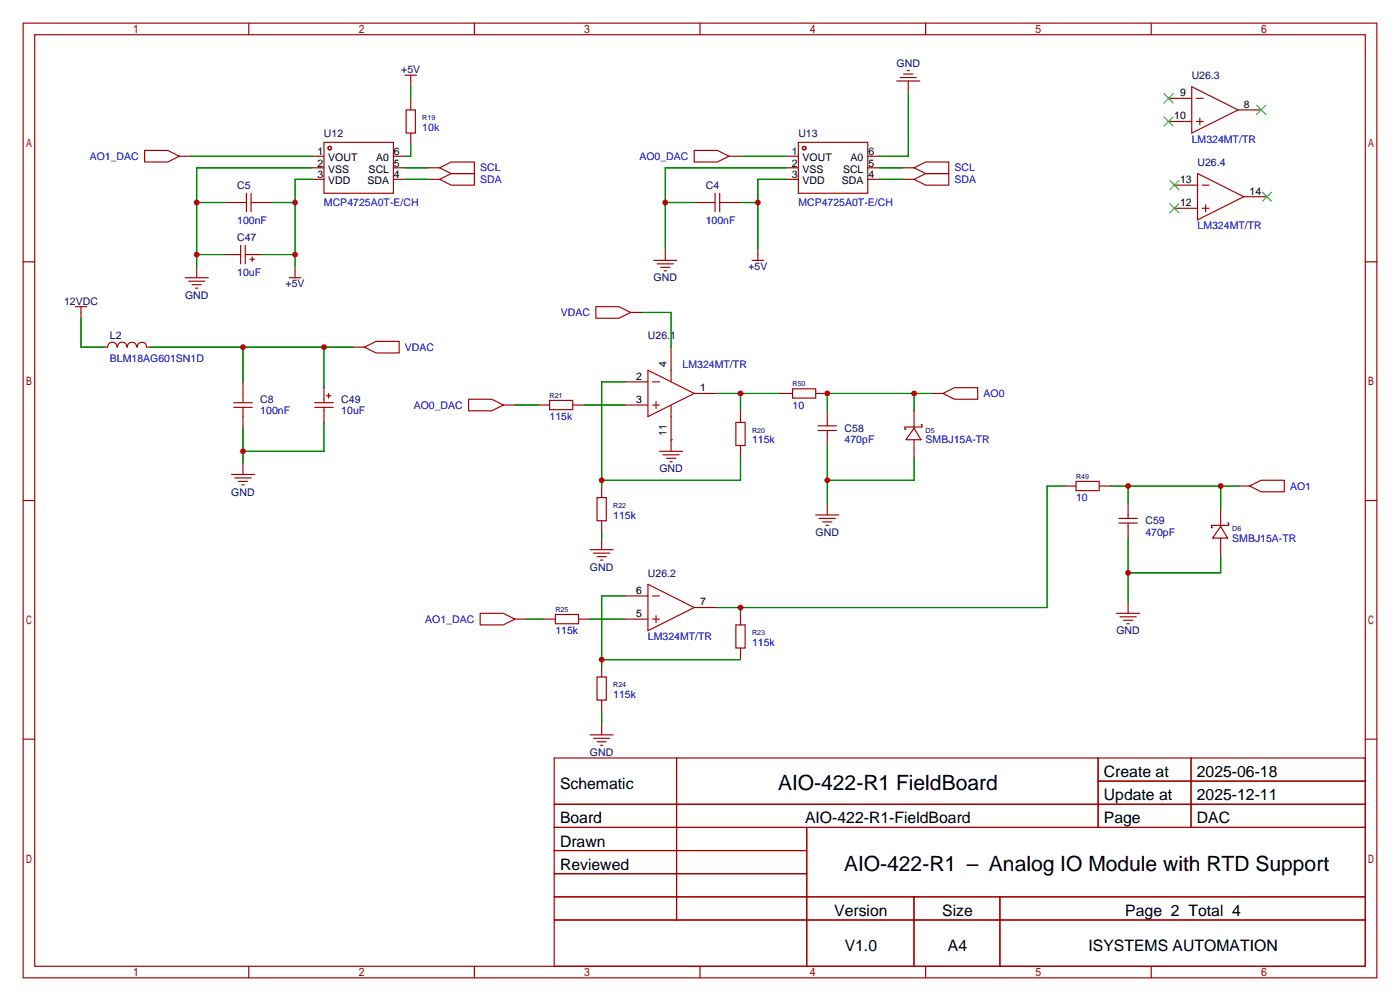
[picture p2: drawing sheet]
<svg xmlns="http://www.w3.org/2000/svg" width="307mm" height="220mm" viewBox="0 0 307 220" stroke-linecap="round" stroke-linejoin="round" font-family="sans-serif">
<g fill="none" stroke="#a10000" stroke-width=".25">
<path d="M5.1 5.1h297.2v209.5h-297.2zM7.6 7.6h292.1v204.5h-292.1zM54.6 5.1v2.5M88.9 16.5h2.5M90.2 16.5v2.5M104.1 5.1v2.5M153.7 5.1v2.5M196.8 17.8h5.1M197.6 17h3.6M198.4 16.3h2M199.1 15.5h.5M199.4 17.8v2.5"/>
<path d="M203.2 5.1v2.5M252.7 5.1v2.5M261.6 19l10.2 5.1-10.2 5.1zM31.7 33h5.1l2.6 1.3-2.6 1.3h-5.1zM39.4 34.3h2.5M68.6 34.3h2.5M68.6 36.8h2.5M68.6 39.4h2.5M71.1 31.2h15.3v11.2h-15.3zM86.4 34.3h2.5M86.4 36.8h2.5M86.4 39.4h2.5"/>
<path d="M89.2 24.1h2v5.1h-2zM90.2 21.6v2.5M90.2 29.2v2.6M94 36.8h2.5M94 39.4h2.5M96.5 39.4l2.6-1.3h5v2.5h-5zM96.5 36.8l2.6-1.2h5v2.5h-5zM152.4 33h5.1l2.5 1.3-2.5 1.3h-5.1zM160 34.3h2.6M172.7 34.3h2.6M172.7 36.8h2.6M172.7 39.4h2.6"/>
<path d="M175.3 31.2h15.2v11.2h-15.2zM190.5 34.3h2.5M190.5 36.8h2.5M190.5 39.4h2.5M198.1 36.8h2.6M198.1 39.4h2.6M200.7 39.4l2.5-1.3h5.1v2.5h-5.1zM200.7 36.8l2.5-1.2h5.1v2.5h-5.1zM256.5 26.7h5.1M256.5 21.6h5.1M262.6 26.7h1.6M262.6 21.6h1.6"/>
<path d="M262.9 38.1l10.1 5.1-10.1 5.1zM263.4 25.9v1.5M271.8 24.1h5.1M5.1 57.5h2.5M43.2 58.4v2.6M49.5 44.4h4.6M49.5 55.9h3.3M52.8 53.8v4.1M53.8 53.8v4.1M53.8 55.9h3.3M54.1 42.4v4.1M54.9 56.9h1"/>
<path d="M55.1 44.4h4.6M55.1 42.4v4.1M55.4 56.4v1M64.8 58.4v2.6M143.5 57.1h5.1M144.3 57.9h3.5M145 58.7h2.1M145.8 59.4h.5M146 54.6v2.5M152.4 44.4h4.6M157 42.4v4.1M158 42.4v4.1"/>
<path d="M158 44.4h4.6M165.1 57.1h2.5M166.4 54.6v2.5M257.8 45.7h5.1M257.8 40.6h5.1M263.9 45.7h1.5M263.9 40.6h1.5M264.7 45v1.5M273 43.2h5.1M299.7 57.5h2.6M16.5 67.3h2.5M17.8 67.3v2.5"/>
<path d="M22.9 76.2h.7M23.7 76.2a1.01 1.01 0 0 1 1-1.1 1.01 1.01 0 0 1 1 1.1M25.8 76.2a1.01 1.01 0 0 1 1-1.1 1.01 1.01 0 0 1 1 1.1M28 76.2a1.01 1.01 0 0 1 1-1.1 1.01 1.01 0 0 1 1 1.1M30.2 76.2a1.01 1.01 0 0 1 1-1.1 1.01 1.01 0 0 1 1 1.1M32.3 76.2h.7M40.6 61h5.1M41.4 61.7h3.6M42.2 62.5h2M42.9 63.2h.5M63.5 61h2.5M77.5 76.2h2.5"/>
<path d="M80 76.2l2.5-1.3h5.1v2.6h-5.1zM130.8 67.3h5.1l2.5 1.3-2.5 1.2h-5.1zM138.4 68.6h2.6M147.3 76.2v7.6M51.3 88.4h4.1M51.3 89.4h4.1M53.3 83.8v4.6M53.3 89.4v4.6M69.1 88.4h4.1M69.1 89.4h4.1M71.1 85.1v3.3M71.1 89.4v3.3"/>
<path d="M71.6 86.9h1M72.1 86.4v1M102.9 87.6h5l2.6 1.3-2.6 1.3h-5zM110.5 88.9h2.5M118.1 88.9h2.5M120.6 87.9h5.1v2h-5.1zM125.7 88.9h2.6M137.2 83.8h5M137.2 88.9h5M142.2 81.3l10.2 5.1-10.2 5zM143.3 83.8h1.5M143.3 88.9h1.5"/>
<path d="M144 88.1v1.6M144.8 99.1h5.1M145.5 99.8h3.6M147.3 88.9v10.2M152.4 86.4h5.1M161.5 92.7h2.1v5.1h-2.1zM162.6 90.2v2.5M162.6 97.8v2.5M171.4 86.4h2.6M174 85.3h5.1v2.1h-5.1zM179.1 86.4h2.5M179.6 93.5h4"/>
<path d="M179.6 94.5h4M181.6 90.2v3.3M181.6 94.5v3.3M200.7 94l1.5 2.5h-3.3zM200.7 90.2v3.8M200.7 96.5v3.8M202.2 93.2h.2v.5h-3.8v.5h.3M204.5 86.4h2.5M207 86.4l2.5-1.3h5.1v2.5h-5.1zM5.1 109.9h2.5M50.8 104.1h5.1M51.6 104.9h3.5"/>
<path d="M52.3 105.7h2.1M53.1 106.4h.5M53.3 101.6v2.5M131.1 109.2h2v5.1h-2zM132.1 106.7v2.5M132.1 114.3v2.5M132.1 118.1v2.5M146.3 100.6h2M147.1 101.3h.5M179.1 113h5M179.8 113.8h3.6M180.6 114.6h2"/>
<path d="M181.4 115.3h.5M181.6 110.5v2.5M233.7 106.7h2.5M236.2 105.7h5.1v2h-5.1zM241.3 106.7h2.5M245.6 113.8h4.1M245.6 114.8h4.1M247.6 110.5v3.3M247.6 114.8v3.3M268 115.6l1.5 2.5h-3.3zM268 111.8v3.8M268 118.1v3.8"/>
<path d="M269.5 114.8h.2v.5h-3.8v.5h.3M271.8 106.7h2.5M274.3 106.7l2.6-1.3h5v2.5h-5zM299.7 109.9h2.6M105.4 134.6h5.1l2.5 1.3-2.5 1.3h-5.1zM113 135.9h2.6M119.4 135.9h2.5M121.9 134.9h5.1v2h-5.1zM127 135.9h2.5M129.5 120.6h5.1M130.3 121.4h3.6M131.1 122.2h2"/>
<path d="M131.8 122.9h.5M137.2 135.9h5M137.2 130.8h5M142.2 128.2l10.2 5.1-10.2 5.1zM143.3 135.9h1.5M143.3 130.8h1.5M144 135.1v1.6M152.4 133.3h5.1M161.5 137.2h2.1v5h-2.1zM162.6 134.6v2.6M245.1 134.6h5.1M245.9 135.4h3.5"/>
<path d="M246.6 136.1h2.1M247.4 136.9h.5M247.6 132.1v2.5M131.1 148.6h2v5.1h-2zM132.1 146v2.6M132.1 153.7v2.5M132.1 158.7v2.6M162.6 142.2v2.6M5.1 162.2h2.5M121.7 166.4h178v45.7h-178zM121.7 176.5h178M129.5 161.3h5.1"/>
<path d="M130.3 162.1h3.6M131.1 162.8h2M131.8 163.6h.5M148.5 166.4v35.5M241.1 166.4v15.2M241.1 171.4h58.6M261.5 166.4v15.2M299.7 162.2h2.6M121.7 181.6h178M121.7 186.7h55.4M121.7 196.8h178M121.7 191.8h55.4"/>
<path d="M177.1 181.6v30.5M200.6 196.8v15.3M219.5 196.8v15.3M54.6 212.1v2.5M104.1 212.1v2.5M121.7 201.9h178M153.7 212.1v2.5M203.2 212.1v2.5M252.7 212.1v2.5"/>
<circle cx="72.4" cy="32.5" r=".38"/>
<circle cx="176.5" cy="32.5" r=".38"/>
</g>
<g fill="none" stroke="#008700" stroke-width=".25">
<path d="M90.2 19v2.6M41.9 34.3h26.7M68.6 39.4h-3.8v19M68.6 36.8h-25.4v21.6M88.9 39.4h5.1M88.9 36.8h5.1M90.2 31.8v2.5h-1.3M162.6 34.3h10.1M172.7 39.4h-6.3v15.2M172.7 36.8h-26.7v17.8M193 39.4h5.1M193 36.8h5.1"/>
<path d="M199.4 20.3v14h-6.4M43.2 44.4h6.3M43.2 55.9h6.3M57.1 55.9h7.7M59.7 44.4h5.1M146 44.4h6.4M162.6 44.4h3.8M17.8 69.8v6.4h5.1M33 76.2h44.5M53.3 76.2v7.6M71.1 76.2v8.9M141 68.6h6.3v7.6"/>
<path d="M53.3 94v7.6M71.1 92.7v6.4h-17.8M113 88.9h5.1M128.3 88.9h8.9M137.2 83.8h-5.1v22.9M147.3 96.5h.1M157.5 86.4h13.9M162.6 86.4v3.8M181.6 97.8v12.7M200.7 86.4v3.8M204.5 86.4h-22.9v3.8M132.1 116.8v1.3"/>
<path d="M162.6 100.3v5.1h-30.5M200.7 100.3v5.1h-19.1M233.7 106.7h-3.8v26.6h-72.4M243.8 106.7h28M247.6 106.7v3.8M247.6 118.1v14M268 106.7v5.1M115.6 135.9h3.8M129.5 135.9h7.7M137.2 130.8h-5.1v15.2M162.6 133.3v1.3M268 121.9v3.8h-20.4"/>
<path d="M132.1 156.2v2.5M132.1 144.8h30.5"/>
</g>
<path d="M255.5 25.7l2.1 2M255.5 20.6l2.1 2M256.8 39.6l2 2.1M257.6 25.7l-2.1 2M257.6 20.6l-2.1 2M258.8 39.6l-2 2.1M275.8 23.1l2.1 2M277.9 23.1l-2.1 2M256.8 44.7l2 2M258.8 44.7l-2 2M277.1 42.2l2 2M279.1 42.2l-2 2" fill="none" stroke="#3c3" stroke-width=".25"/>
<g fill="#c00">
<circle cx="166.4" cy="44.4" r=".63"/>
<circle cx="64.8" cy="44.4" r=".63"/>
<circle cx="64.8" cy="55.9" r=".63"/>
<circle cx="43.2" cy="44.4" r=".63"/>
<circle cx="43.2" cy="55.9" r=".63"/>
<circle cx="146.1" cy="44.4" r=".63"/>
<circle cx="53.3" cy="76.2" r=".63"/>
<circle cx="71.1" cy="76.2" r=".63"/>
<circle cx="53.3" cy="99.1" r=".63"/>
<circle cx="132.1" cy="105.4" r=".63"/>
<circle cx="132.1" cy="144.8" r=".63"/>
<circle cx="247.7" cy="106.7" r=".63"/>
<circle cx="268" cy="106.7" r=".63"/>
<circle cx="162.6" cy="133.3" r=".63"/>
<circle cx="162.6" cy="86.4" r=".63"/>
<circle cx="181.6" cy="86.4" r=".63"/>
<circle cx="200.7" cy="86.4" r=".63"/>
<circle cx="181.6" cy="105.4" r=".63"/>
<circle cx="247.7" cy="125.7" r=".63"/>
</g>
<g font-size="4.6">
<text x="170.8" y="173.5">AIO-422-R1 FieldBoard</text>
<text x="185.3" y="191.3">AIO-422-R1</text>
<text x="217.1" y="191.3">Analog IO Module with RTD Support</text>
</g>
<g font-size="3.5">
<text x="122.9" y="173.1">Schematic</text>
<text x="242.3" y="170.6">Create at</text>
<text x="262.7" y="170.6">2025-06-18</text>
<text x="242.3" y="175.7">Update at</text>
<text x="262.7" y="175.7">2025-12-11</text>
<text x="122.9" y="180.7">Board</text>
<text x="122.9" y="185.8">Drawn</text>
<text x="176.7" y="180.7">AIO-422-R1-FieldBoard</text>
<text x="242.3" y="180.7">Page</text>
<text x="262.7" y="180.7">DAC</text>
<text x="122.9" y="190.9">Reviewed</text>
<text x="183.1" y="201.1">Version</text>
<text x="206.8" y="201.1">Size</text>
<text x="247" y="201.1">Page 2 Total 4</text>
<text x="185.4" y="208.7">V1.0</text>
<text x="208.1" y="208.7">A4</text>
<text x="239" y="208.7">ISYSTEMS AUTOMATION</text>
</g>
<g font-size="2.3" fill="#000080">
<text x="88.1" y="16">+5V</text>
<text x="196.8" y="14.8">GND</text>
<text x="261.6" y="17.3">U26.3</text>
<text x="71.1" y="30">U12</text>
<text x="175.3" y="30">U13</text>
<text x="52.1" y="41.4">C5</text>
<text x="154.9" y="41.4">C4</text>
<text x="262.9" y="36.4">U26.4</text>
<text x="52.1" y="52.9">C47</text>
<text x="164.3" y="59.2">+5V</text>
<text x="40.6" y="65.6">GND</text>
<text x="62.7" y="63">+5V</text>
<text x="143.5" y="61.8">GND</text>
<text x="14.1" y="66.8">12VDC</text>
<text x="24.1" y="74.5">L2</text>
<text x="142.2" y="74.5">U26.1</text>
<text x="57.1" y="88.4">C8</text>
<text x="74.9" y="88.4">C49</text>
<text x="185.4" y="94.8">C58</text>
<text x="144.8" y="103.7">GND</text>
<text x="50.8" y="108.8">GND</text>
<text x="179" y="117.6">GND</text>
<text x="251.5" y="115.1">C59</text>
<text x="129.5" y="125.3">GND</text>
<text x="142.2" y="126.5">U26.2</text>
<text x="245.1" y="139.2">GND</text>
<text x="129.5" y="165.9">GND</text>
</g>
<g font-size="2.3">
<text x="259.1" y="21.1">9</text>
<text x="273" y="23.6">8</text>
<text x="257.8" y="26.2">10</text>
<text x="69.7" y="34.1">1</text>
<text x="72.1" y="35.3">VOUT</text>
<text x="82.6" y="35.3">A0</text>
<text x="86.5" y="34.1">6</text>
<text x="173.8" y="34.1">1</text>
<text x="176.2" y="35.3">VOUT</text>
<text x="186.7" y="35.3">A0</text>
<text x="190.6" y="34.1">6</text>
<text x="69.7" y="36.6">2</text>
<text x="69.7" y="39.1">3</text>
<text x="72.1" y="37.9">VSS</text>
<text x="72.1" y="40.4">VDD</text>
<text x="80.7" y="40.4">SDA</text>
<text x="80.9" y="37.9">SCL</text>
<text x="86.5" y="39.1">4</text>
<text x="86.5" y="36.6">5</text>
<text x="173.8" y="36.6">2</text>
<text x="173.8" y="39.1">3</text>
<text x="176.2" y="37.9">VSS</text>
<text x="176.2" y="40.4">VDD</text>
<text x="184.8" y="40.4">SDA</text>
<text x="185.1" y="37.9">SCL</text>
<text x="190.6" y="39.1">4</text>
<text x="190.6" y="36.6">5</text>
<text x="259.1" y="40.2">13</text>
<text x="259.1" y="45.2">12</text>
<text x="274.3" y="42.7">14</text>
<text x="139.7" y="83.3">2</text>
<text x="146.3" y="80.5" transform="rotate(-90 146.3 80.5)">4</text>
<text x="139.7" y="88.4">3</text>
<text x="153.7" y="85.9">1</text>
<text x="146.3" y="95.8" transform="rotate(-90 146.3 95.8)">11</text>
<text x="139.7" y="130.3">6</text>
<text x="139.7" y="135.4">5</text>
<text x="153.7" y="132.9">7</text>
</g>
<g font-size="2.3" fill="#00f">
<text x="92.7" y="28.7">10k</text>
<text x="19.7" y="35.1">AO1_DAC</text>
<text x="140.4" y="35.1">AO0_DAC</text>
<text x="261.6" y="31.3">LM324MT/TR</text>
<text x="105.4" y="40.2">SDA</text>
<text x="105.4" y="37.6">SCL</text>
<text x="209.5" y="40.2">SDA</text>
<text x="209.5" y="37.6">SCL</text>
<text x="71.1" y="45.3">MCP4725A0T-E/CH</text>
<text x="175.3" y="45.3">MCP4725A0T-E/CH</text>
<text x="52.1" y="49.1">100nF</text>
<text x="154.9" y="49.1">100nF</text>
<text x="262.9" y="50.3">LM324MT/TR</text>
<text x="52.1" y="60.5">10uF</text>
<text x="123.1" y="69.4">VDAC</text>
<text x="88.9" y="77">VDAC</text>
<text x="24.1" y="79.5">BLM18AG601SN1D</text>
<text x="149.9" y="80.8">LM324MT/TR</text>
<text x="90.8" y="89.7">AO0_DAC</text>
<text x="174" y="89.7">10</text>
<text x="215.9" y="87.2">AO0</text>
<text x="57.1" y="91">100nF</text>
<text x="74.9" y="91">10uF</text>
<text x="120.6" y="92.2">115k</text>
<text x="165.1" y="97.3">115k</text>
<text x="185.4" y="97.3">470pF</text>
<text x="203.2" y="97.3">SMBJ15A-TR</text>
<text x="283.2" y="107.5">AO1</text>
<text x="134.6" y="113.8">115k</text>
<text x="236.2" y="110">10</text>
<text x="251.5" y="117.6">470pF</text>
<text x="270.5" y="118.9">SMBJ15A-TR</text>
<text x="93.4" y="136.7">AO1_DAC</text>
<text x="121.9" y="139.2">115k</text>
<text x="142.2" y="140.5">LM324MT/TR</text>
<text x="165.1" y="141.8">115k</text>
<text x="134.6" y="153.2">115k</text>
</g>
<g font-size="1.6" fill="#000080">
<text x="92.7" y="26.4">R19</text>
<text x="120.6" y="87.3">R21</text>
<text x="174" y="84.8">R50</text>
<text x="165.1" y="94.9">R20</text>
<text x="203.2" y="94.9">D5</text>
<text x="236.2" y="105.1">R49</text>
<text x="134.6" y="111.4">R22</text>
<text x="270.5" y="116.5">D6</text>
<text x="121.9" y="134.3">R25</text>
<text x="165.1" y="139.4">R23</text>
<text x="134.6" y="150.8">R24</text>
</g>
</svg>
